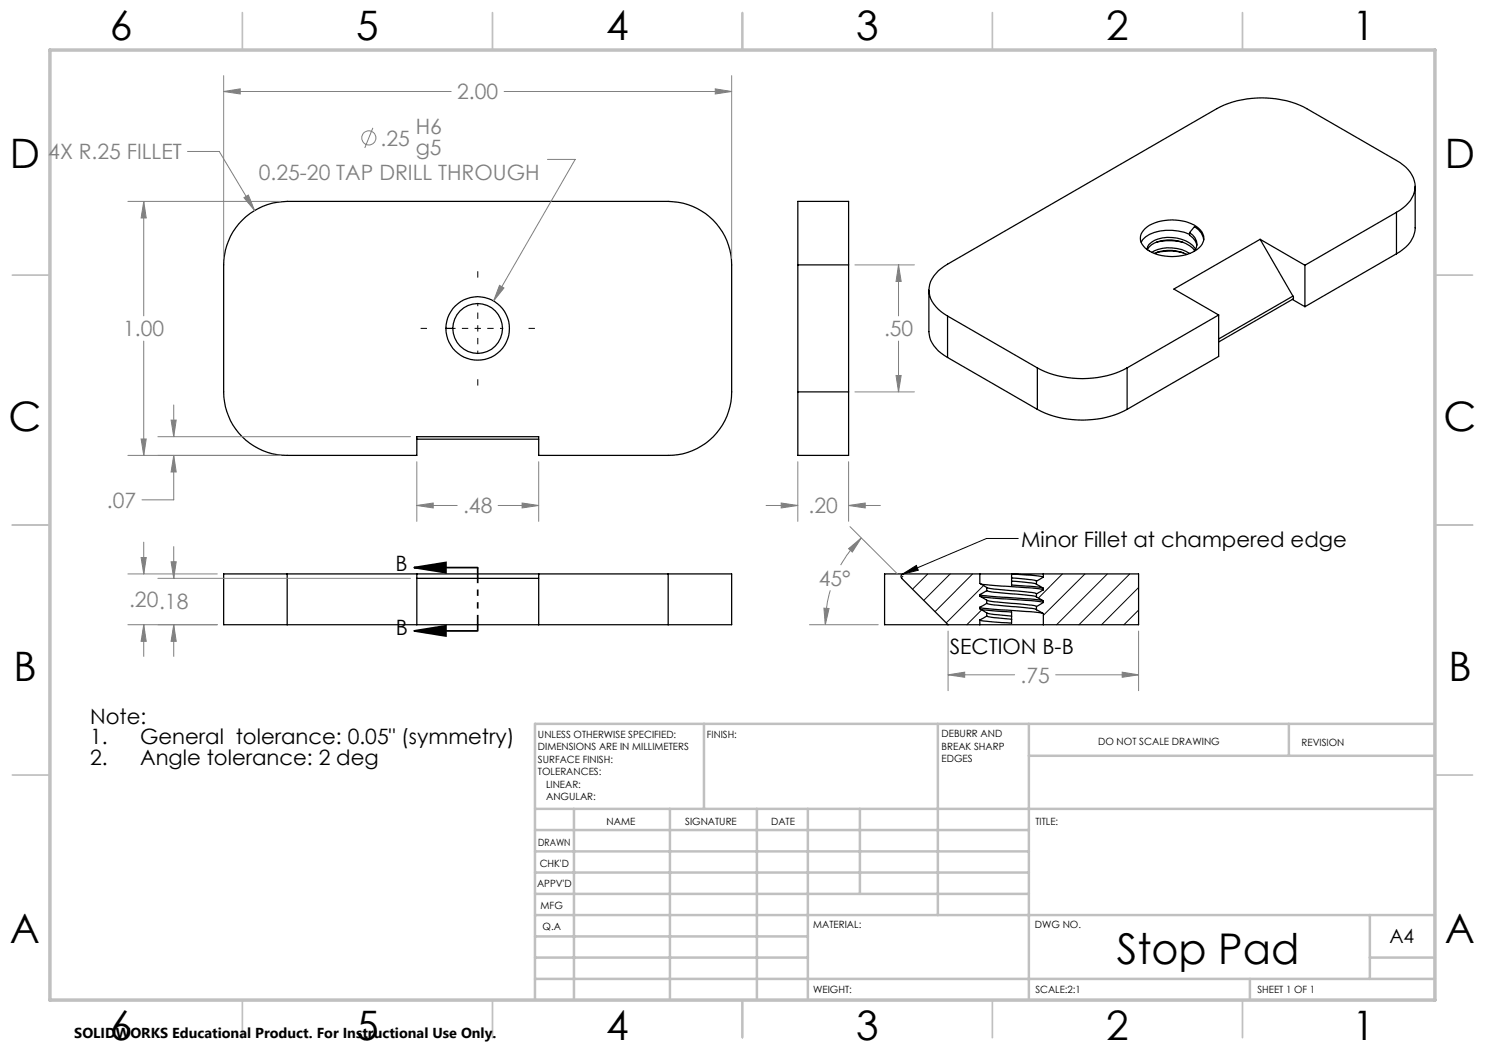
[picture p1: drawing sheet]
<svg xmlns="http://www.w3.org/2000/svg" width="297mm" height="210mm" viewBox="0 0 297 210" stroke-linecap="round" stroke-linejoin="round" font-family="sans-serif">
<g fill="none" stroke="#000" stroke-width=".25">
<path d="M283 37.3v8.3a6.2 6.2 0 0 1-3.7 5.2M48.5 44a12.7 12.7 0 0 1 8.9-3.7h76.2a12.7 12.7 0 0 1 12.7 12.7v25.4a12.6 12.6 0 0 1-12.7 12.7h-25.9v-3.8h-24.3v3.8h-26a12.7 12.7 0 0 1-12.7-12.7v-25.4a12.9 12.9 0 0 1 3.8-9zM159.6 53v-12.7h10.1v12.7M159.6 53h10.1M159.6 53v25.4M169.7 53v25.4M185.8 58v8.3a6.4 6.4 0 0 0 3.7 5.2M229 45.7a9.3 9.3 0 0 1 8.2-1.4 4.8 4.8 0 0 1 3.5 2.9 3.2 3.2 0 0 1-2.3 3.3 9.6 9.6 0 0 1-9.4-.9 2.45 2.45 0 0 1 0-3.9zM229.4 49.8a2.09 2.09 0 0 1 1.5-1.7 7.7 7.7 0 0 1 7.6 1l.6 .7M229.5 49.9a3.4 3.4 0 0 1 3-1.8 6.7 6.7 0 0 1 6.4 2M230.4 50.5a7.7 7.7 0 0 1 7.5 .2M230.9 50.7a7.8 7.8 0 0 1 6.4 .2"/>
<path d="M231.2 50.5a10.3 10.3 0 0 1 5.4 .1M231.2 48.5a10.3 10.3 0 0 1 5.4 0M237.9 46.9a9.5 9.5 0 0 0-8.8 .5l-.9 1M237.9 46.5l1-1.2a3.5 3.5 0 0 1 1.8 2.6M237.9 46.5a2.45 2.45 0 0 1 .9 3.8M237.9 46.5v.6a2.86 2.86 0 0 1 1.5 2M252 47.9l9 5.1M252 47.9l-17.2 9.9 8.9 5.2M252 47.9l6.6 11.3M258.5 59.9l2.5 1.4M258.6 59.2v.6l-14.9 8.6M258.6 59.2l-14.9 8.6"/>
<path d="M261 53v8.3M279.3 42.5a6.2 6.2 0 0 0 3.7-5.2 6.3 6.3 0 0 0-3.7-5.2l-18-10.4a19.8 19.8 0 0 0-17.9 0l-53.9 31.1a6.1 6.1 0 0 0-3.7 5.8 6.6 6.6 0 0 0 3.7 4.6M279.3 42.5l-18.3 10.5M279.3 42.5v8.3M279.3 50.8l-18.3 10.5M89.2 65.7h1.4M159.6 78.4v12.7h10.1v-12.7M159.6 78.4h10.1M189.5 63.2l18 10.4M189.5 63.2v8.3M189.5 71.5l18 10.4M207.5 73.6a19.8 19.8 0 0 0 17.9 0"/>
<path d="M207.5 73.6v8.3M225.4 73.6v8.3M243.7 63l-18.3 10.6M243.7 63v8.3l-18.3 10.6M83.4 87.8h24.3M207.5 81.9a19.8 19.8 0 0 0 17.9 0M57.4 114.8h-12.7v10.1h12.7M57.4 114.8h76.2M57.4 114.8v10.1M83.4 114.8v10.1M83.4 115.7h24.3M107.7 114.8v10.1"/>
<path d="M133.6 114.8h12.7v10.1h-12.7M133.6 114.8v10.1M180.7 114.8a.52 .52 0 0 0-.5 .3 .52 .52 0 0 0 .1 .6l9.3 9.2M196 118.9l.7 .2 9.4 .7 2.5 .3M196 114.8v1.9l1.3 .8M196 118.9v.3l1.3 .8M196 114.8h6.3M196 114.8h-19.1v10.1h19.1M196.2 116.8l9.9 .8 2.6 .4M196.2 119.3l9.9 .8 2.6 .4M197.3 118.1l-1.3 .8M197.3 118.1l1.5 .4 5.1 .4a9.2 9.2 0 0 1 3.4 .5"/>
<path d="M197.3 117.5l1.5 .3 5.1 .4a9.2 9.2 0 0 1 3.4 .6M197.3 117.5v.6M202.3 114.8l4.5 .3 1.9 .3M202.3 115.6l1.6 .1a9.2 9.2 0 0 1 3.4 .5M202.3 116.2l1.6 .1a9.2 9.2 0 0 1 3.4 .6M202.3 114.8v2.2l6.3 .6M202.3 114.8h6.4M207.3 119.4l1.4 .8v.3M207.3 116.9l1.4 .7v.4M207.3 118.8v.6M207.3 116.2v.7M208.7 118l-1.4 .8"/>
<path d="M208.7 115.4l-1.4 .8M208.7 114.8h19v10.1h-19M208.7 114.8v.6M57.4 124.9h76.2M196 121.5l.7 .2 9.4 .6 2.5 .4M196 121.5v.3l1.3 .8M196 124.9h12.7M196 124v.9M196.2 121.9l6.1 .5v2.2l-5.6-.4-.7-.2M197.3 120l1.5 .4 5.1 .4a9.2 9.2 0 0 1 3.4 .5M197.3 120.7l-1.3 .8M197.3 120.7l1.5 .3 5.1 .4a9.2 9.2 0 0 1 3.4 .5"/>
<path d="M197.3 122.6l1.5 .3 3.5 .3M197.3 123.2l-1.3 .8M197.3 123.2l1.5 .3 3.5 .4M197.3 120v.7M197.3 122.6v.6M207.3 121.9l1.4 .8v2.2M207.3 121.3v.6M208.7 120.5l-1.4 .8"/>
<circle cx="95.5" cy="65.7" r="6.4"/>
<circle cx="95.5" cy="65.7" r="5"/>
</g>
<path d="M180.6 115.2l-.3 .4M185.6 114.8l-3.1 3M190 114.8l-5.3 5.3M194.5 114.8l-7.5 7.5M196.7 117.1l-7.4 7.5M212.5 114.8l-4.8 4.8M217 114.8l-8.3 8.3M221.5 114.8l-10.2 10.1M226 114.8l-10.2 10.1M227.7 117.5l-7.4 7.4M196.3 122l-2.9 2.9M227.7 122l-2.9 2.9" fill="none" stroke="#000" stroke-width=".2"/>
<path d="M25.6 40.3h30.6M28.8 40.3l.4 3.3h-1zM28.8 40.3v22.9M28.8 68.2v22.9M25.6 91.1h30.6" fill="none" stroke="#808080" stroke-width=".2"/>
<g fill="none" stroke="#c0c0c0" stroke-width=".35">
<path d="M48.5 2.5v7.5M98.5 2.5v7.5M148.5 2.5v7.5M198.5 2.5v7.5M248.5 2.5v7.5M2.5 55h7.5M287 55h7.5M2.5 105h7.5M287 105h7.5M2.5 155h7.5M287 155h7.5M48.5 200v7.5"/>
<path d="M98.5 200v7.5M148.5 200v7.5M198.5 200v7.5M248.5 200v7.5"/>
</g>
<g fill="none" stroke="#c0c0c0" stroke-width=".5">
<path d="M140.8 144.8v17M187.6 144.8v38.2M205.8 144.8v55.2M205.8 151.2h81.2M257.8 144.8v6.4M287 144.8h-180v55.2M107 161.8h180M107 178.8h98.8M107 174.5h98.8M107 170.3h98.8M107 166h98.8M114.8 161.8v38.2"/>
<path d="M134 161.8v38.2M151.4 161.8v38.2M161.6 161.8v38.2M172 161.8v17M107 195.8h180M107 191.5h54.6M107 187.3h54.6M107 183h180M250 195.8v4.2M274 191.5h13M274 183v12.8"/>
</g>
<path d="M10 10h277v190h-277z" fill="none" stroke="#c0c0c0" stroke-width=".7"/>
<path d="M28.8 40.3l.4 3.3h-1z" fill="#808080"/>
<path d="M28.2 87.8h1l-.4 3.3z" fill="none" stroke="#808080" stroke-width=".2"/>
<path d="M28.2 87.8h1l-.4 3.3z" fill="#808080"/>
<path d="M37.5 30.3h6.4l7 11.8M48.8 39.5l.9-.5 1.2 3.1z" fill="none" stroke="#808080" stroke-width=".2"/>
<path d="M48.8 39.5l.9-.5 1.2 3.1z" fill="#808080"/>
<g fill="none" stroke="#808080" stroke-width=".2">
<path d="M74.6 25.6l-1.6 4M109.5 31.9h5.5l-16.3 28.3M99.9 57.1l.9 .5-2.1 2.6z"/>
<circle cx="73.8" cy="27.6" r="1.41"/>
</g>
<path d="M99.9 57.1l.9 .5-2.1 2.6z" fill="#808080"/>
<path d="M44.7 18.3l3.3-.5v1zM44.7 15.1v36.6M44.7 18.3h45.5M100.8 18.3h45.5M146.3 15.1v36.6" fill="none" stroke="#808080" stroke-width=".2"/>
<path d="M44.7 18.3l3.3-.5v1z" fill="#808080"/>
<path d="M143.1 17.8l3.2 .5-3.2 .5z" fill="none" stroke="#808080" stroke-width=".2"/>
<path d="M143.1 17.8l3.2 .5-3.2 .5z" fill="#808080"/>
<path d="M83.4 92.3v12M107.7 92.3v12M83.4 101.1l3.2-.5v1zM83.4 101.1h8M99.6 101.1h8.1" fill="none" stroke="#808080" stroke-width=".2"/>
<path d="M83.4 101.1l3.2-.5v1z" fill="#808080"/>
<path d="M104.4 100.6l3.3 .5-3.3 .5z" fill="none" stroke="#808080" stroke-width=".2"/>
<path d="M104.4 100.6l3.3 .5-3.3 .5z" fill="#808080"/>
<path d="M31.6 91.1h24.6M31.6 87.3h50.5M34.7 91.1l.5 3.3h-1zM34.7 91.1v8.9h-6.3M34.7 81v6.3" fill="none" stroke="#808080" stroke-width=".2"/>
<path d="M34.7 91.1l.5 3.3h-1z" fill="#808080"/>
<path d="M34.2 84h1l-.5 3.3z" fill="none" stroke="#808080" stroke-width=".2"/>
<path d="M34.2 84h1l-.5 3.3z" fill="#808080"/>
<path d="M171 53h11.9M179.7 53l.5 3.3h-1zM179.7 53v10.2M171 78.4h11.9M179.7 68.2v10.2" fill="none" stroke="#808080" stroke-width=".2"/>
<path d="M95.6 65.7v-5.1M95.6 65.7h-5.1M95.6 65.7v5.1M95.6 65.7h5" fill="none" stroke="#000" stroke-width=".2" stroke-dasharray="15.2 1.3 1.3 1.3" stroke-dashoffset="14.6" stroke-linecap="butt"/>
<path d="M95.6 55.5v-1.3M85.4 65.7h-1.3M95.6 75.8v1.3M105.7 65.7h1.3" fill="none" stroke="#000" stroke-width=".2" stroke-dasharray="15.2 1.3 1.3 1.3" stroke-linecap="butt"/>
<path d="M179.7 53l.5 3.3h-1z" fill="#808080"/>
<path d="M179.2 75.1h1l-.5 3.3z" fill="none" stroke="#808080" stroke-width=".2"/>
<path d="M179.2 75.1h1l-.5 3.3z" fill="#808080"/>
<path d="M159.6 92.3v12M169.7 92.3v12M153.2 101.1h6.4M169.7 101.1l3.3-.5v1zM169.7 101.1h6.4" fill="none" stroke="#808080" stroke-width=".2"/>
<path d="M169.7 101.1l3.3-.5v1z" fill="#808080"/>
<path d="M156.2 100.6l3.4 .5-3.4 .5z" fill="none" stroke="#808080" stroke-width=".2"/>
<path d="M156.2 100.6l3.4 .5-3.4 .5z" fill="#808080"/>
<path d="M25.6 114.8h17.9M28.8 108.4v6.4M25.6 124.9h17.9M28.8 124.9l.4 3.4h-1zM28.8 124.9v6.4" fill="none" stroke="#808080" stroke-width=".2"/>
<path d="M28.8 124.9l.4 3.4h-1z" fill="#808080"/>
<path d="M28.2 111.5h1l-.4 3.3z" fill="none" stroke="#808080" stroke-width=".2"/>
<path d="M28.2 111.5h1l-.4 3.3z" fill="#808080"/>
<path d="M31.6 115.7h50.5M34.2 112.4h1l-.5 3.3zM34.7 109.3v6.4M31.6 124.9h11.9M34.7 124.9v6.4" fill="none" stroke="#808080" stroke-width=".2"/>
<path d="M34.2 112.4h1l-.5 3.3z" fill="#808080"/>
<path d="M34.7 124.9l.5 3.4h-1z" fill="none" stroke="#808080" stroke-width=".2"/>
<path d="M34.7 124.9l.5 3.4h-1z" fill="#808080"/>
<path d="M82.8 113.5l6.4-1v2zM82.8 113.5h12.7M82.8 126.2l6.4-1v2zM82.8 126.2h12.7" fill="none" stroke="#000" stroke-width=".35"/>
<path d="M82.8 113.5l6.4-1v2zM82.8 126.2l6.4-1v2z" fill="#000"/>
<path d="M169.7 109.7l2.6-2.1-1.8 2.8zM170 105.3l9.5 9.5M161.9 124.9h13.7" fill="none" stroke="#808080" stroke-width=".2"/>
<path d="M95.5 113.5v12.6" fill="none" stroke="#000" stroke-width=".35" stroke-dasharray="6.3 1.3 1.3 1.3 1.3 1.3" stroke-dashoffset="3.2" stroke-linecap="butt"/>
<path d="M95.5 126.1h.1M95.6 126.1v.1" fill="none" stroke="#000" stroke-width=".35" stroke-dasharray="6.3 1.3 1.3 1.3 1.3 1.3" stroke-linecap="butt"/>
<path d="M169.7 109.7l2.6-2.1-1.8 2.8z" fill="#808080"/>
<path d="M164.8 121.6l1 .1-.7 3.2z" fill="none" stroke="#808080" stroke-width=".2"/>
<path d="M164.8 121.6l1 .1-.7 3.2z" fill="#808080"/>
<path d="M166.1 118.1a25.8 25.8 0 0 0-1 6.8M172.3 107.6a24.5 24.5 0 0 0-4.2 5.4M189.6 135l3.3-.6v1.1zM189.6 126.2v11.9M189.6 135h13.3M211.1 135h16.6M227.7 126.2v11.9" fill="none" stroke="#808080" stroke-width=".2"/>
<path d="M189.6 135l3.3-.6v1.1z" fill="#808080"/>
<path d="M224.4 134.4l3.3 .6-3.3 .5z" fill="none" stroke="#808080" stroke-width=".2"/>
<path d="M224.4 134.4l3.3 .6-3.3 .5z" fill="#808080"/>
<path d="M180.4 114.9l2.9-1.8 .4 .9zM203.7 107.7h-6.4l-16.9 7.2" fill="none" stroke="#000" stroke-width=".2"/>
<path d="M180.4 114.9l2.9-1.8 .4 .9z" fill="#000"/>
<text font-size="8.5" x="223.4" y="192.7">Stop Pad</text>
<g font-size="8.1">
<text x="22" y="8">6</text>
<text x="71.2" y="8">5</text>
<text x="121.2" y="8">4</text>
<text x="171.2" y="8">3</text>
<text x="221.2" y="8">2</text>
<text x="270.5" y="8">1</text>
<text x="2" y="33.6">D</text>
<text x="289" y="33.6">D</text>
<text x="1.7" y="86.1">C</text>
<text x="288.7" y="86.1">C</text>
<text x="2.7" y="136.1">B</text>
<text x="289.7" y="136.1">B</text>
<text x="2" y="188.6">A</text>
<text x="289" y="188.6">A</text>
<text x="22" y="208">6</text>
<text x="71.2" y="208">5</text>
<text x="121.2" y="208">4</text>
<text x="171.2" y="208">3</text>
<text x="221.2" y="208">2</text>
<text x="270.5" y="208">1</text>
</g>
<g font-size="4.2" fill="#808080">
<text x="91.4" y="19.9">2.00</text>
<text x="76.1" y="29.1">.25</text>
<text x="83.1" y="26.8">H6</text>
<text x="9.7" y="31.9">4X R.25 FILLET</text>
<text x="51.8" y="36">0.25-20 TAP DRILL THROUGH</text>
<text x="83.1" y="30.9">g5</text>
<text x="24.6" y="67.3">1.00</text>
<text x="176.8" y="67.3">.50</text>
<text x="21.4" y="101.5">.07</text>
<text x="92.6" y="102.7">.48</text>
<text x="161.7" y="102.7">.20</text>
<text x="163.8" y="117.1">45°</text>
<text x="25.8" y="121.5">.20.18</text>
<text x="204.1" y="136.5">.75</text>
</g>
<g font-size="4.2">
<text x="204.2" y="109.3">Minor Fillet at champered edge</text>
<text x="79.1" y="114.3">B</text>
<text x="79.1" y="126.9">B</text>
<text x="189.9" y="130.8">SECTION B-B</text>
<text x="18" y="144.7">Note:</text>
<text x="18" y="148.9">1.</text>
<text x="28" y="148.9">General tolerance: 0.05&quot; (symmetry)</text>
<text x="18" y="153.1">2.</text>
<text x="28" y="153.1">Angle tolerance: 2 deg</text>
</g>
<text font-size="3.9" x="277.9" y="188.5">A4</text>
<text font-size="2.9" x="14.9" y="207.6">SOLIDWORKS Educational Product. For Instructional Use Only.</text>
<g font-size="2">
<text x="107.6" y="147.6">UNLESS OTHERWISE SPECIFIED:</text>
<text x="141.4" y="147.6">FINISH:</text>
<text x="188.3" y="147.5">DEBURR AND</text>
<text x="188.3" y="150">BREAK SHARP</text>
<text x="219.6" y="149">DO NOT SCALE DRAWING</text>
<text x="260.3" y="149.2">REVISION</text>
<text x="107.6" y="150.1">DIMENSIONS ARE IN MILLIMETERS</text>
<text x="107.6" y="152.6">SURFACE FINISH:</text>
<text x="107.6" y="155.1">TOLERANCES:</text>
<text x="188.3" y="152.5">EDGES</text>
<text x="109.2" y="157.6">LINEAR:</text>
<text x="109.2" y="160.1">ANGULAR:</text>
<text x="121.3" y="165">NAME</text>
<text x="137" y="164.9">SIGNATURE</text>
<text x="154.2" y="164.9">DATE</text>
<text x="207.1" y="164.9">TITLE:</text>
<text x="107.6" y="169.1">DRAWN</text>
<text x="107.9" y="173.3">CHK'D</text>
<text x="107.4" y="177.4">APPV'D</text>
<text x="108.1" y="181.8">MFG</text>
<text x="108.5" y="186">Q.A</text>
<text x="162.6" y="185.5">MATERIAL:</text>
<text x="207" y="185.5">DWG NO.</text>
<text x="162.6" y="198.5">WEIGHT:</text>
<text x="207.1" y="198.6">SCALE:2:1</text>
<text x="251.5" y="198.6">SHEET 1 OF 1</text>
</g>
</svg>
